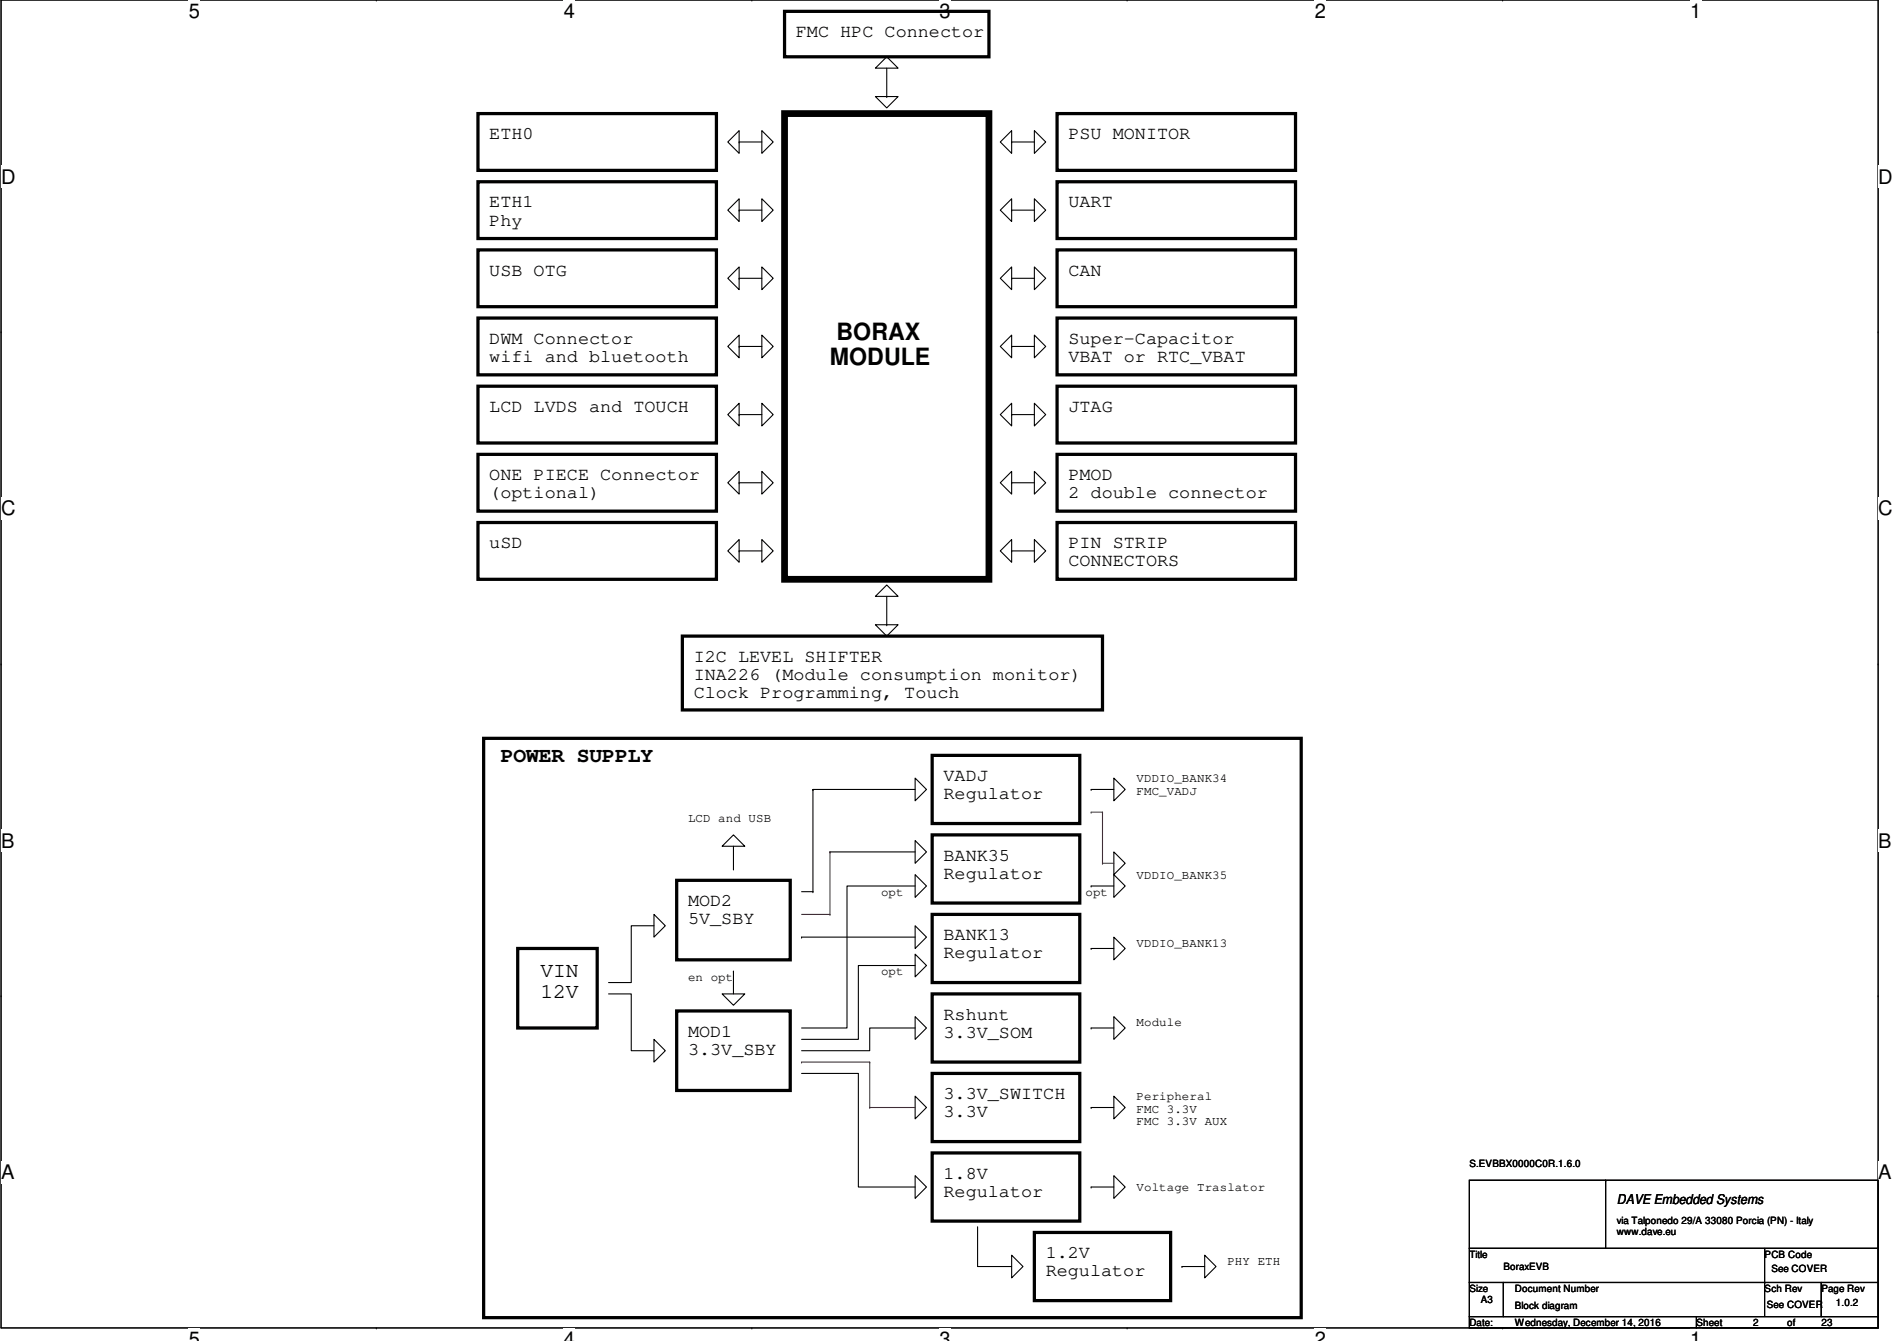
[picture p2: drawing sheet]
<svg xmlns="http://www.w3.org/2000/svg" width="297mm" height="210mm" viewBox="0 0 297 210" stroke-linecap="round" stroke-linejoin="round" font-family="sans-serif">
<path d="M.2 0h293.9v207.9h-293.9z" fill="none" stroke="#000" stroke-width=".17"/>
<g fill="#fff">
<path d="M29.5 0h1.8v3.5h-1.8z"/>
<path d="M29.5 207.9h1.8v2h-1.8z"/>
</g>
<path d="M58.9 0h.1M58.9 207.9h.1" fill="none" stroke="#000" stroke-width=".17"/>
<g fill="#fff">
<path d="M88.3 0h1.7v3.5h-1.7z"/>
<path d="M88.3 207.9h1.7v2h-1.7z"/>
</g>
<path d="M117.7 0h.1M117.7 207.9h.1" fill="none" stroke="#000" stroke-width=".17"/>
<g fill="#fff">
<path d="M147.1 0h1.7v3.5h-1.7z"/>
<path d="M147.1 207.9h1.7v2h-1.7z"/>
</g>
<path d="M176.5 0h.1M176.5 207.9h.1" fill="none" stroke="#000" stroke-width=".17"/>
<g fill="#fff">
<path d="M205.9 0h1.7v3.5h-1.7z"/>
<path d="M205.9 207.9h1.7v2h-1.7z"/>
</g>
<path d="M235.3 0h.1M235.3 207.9h.1" fill="none" stroke="#000" stroke-width=".17"/>
<g fill="#fff">
<path d="M264.7 0h1.7v3.5h-1.7z"/>
<path d="M264.7 207.9h1.7v2h-1.7z"/>
<path d="M.2 26h2.2v3.4h-2.2z"/>
<path d="M294.1 26h2.2v3.4h-2.2z"/>
<path d="M.2 77.9h2.2v3.5h-2.2z"/>
<path d="M294.1 77.9h2.2v3.5h-2.2z"/>
</g>
<path d="M.2 51.9h.1M294.1 51.9h.1" fill="none" stroke="#000" stroke-width=".17"/>
<g fill="#fff">
<path d="M.2 129.9h2v3.4h-2z"/>
<path d="M294.1 129.9h2.1v3.4h-2.1z"/>
</g>
<path d="M.2 103.9h.1M294.1 103.9h.1" fill="none" stroke="#000" stroke-width=".17"/>
<path d="M.2 103.9h.1M294.1 103.9h.1" fill="none" stroke="#000" stroke-width=".16"/>
<g fill="#fff">
<path d="M.2 181.8h2v3.5h-2z"/>
<path d="M294.1 181.8h2.1v3.5h-2.1z"/>
</g>
<g fill="none" stroke="#000" stroke-width=".17">
<path d="M137.1 10.7l1.7-1.8 1.8 1.8zM137.1 15.1h3.5l-1.8 1.8zM138.8 15.1h.1M138.8 10.7v4.4M114 22.2l1.7-1.8v3.6zM114 32.9l1.7-1.8v3.6zM115.7 22.2h.1M115.7 32.9h.1M115.7 22.2h3.6M115.7 32.9h3.6M119.3 20.4l1.8 1.8-1.8 1.8zM119.3 31.1l1.8 1.8-1.8 1.8z"/>
<path d="M156.6 22.2l1.8-1.8v3.6zM156.6 32.9l1.8-1.8v3.6zM158.4 22.2h.1M158.4 32.9h.1M158.4 22.2h3.6M158.4 32.9h3.6M162 20.4l1.7 1.8-1.7 1.8zM162 31.1l1.7 1.8-1.7 1.8zM114 43.6l1.7-1.8v3.5zM114 54.2l1.7-1.7v3.5zM115.7 43.6h.1M115.7 54.2h.1"/>
<path d="M115.7 43.6h3.6M115.7 54.2h3.6M119.3 41.8l1.8 1.8-1.8 1.7zM119.3 52.5l1.8 1.7-1.8 1.8zM156.6 43.6l1.8-1.8v3.5zM156.6 54.2l1.8-1.7v3.5zM158.4 43.6h.1M158.4 54.2h.1M158.4 43.6h3.6M158.4 54.2h3.6M162 41.8l1.7 1.8-1.7 1.7zM162 52.5l1.7 1.7-1.7 1.8z"/>
<path d="M114 64.9l1.7-1.8v3.6zM114 75.6l1.7-1.8v3.5zM115.7 64.9h.1M115.7 75.6h.1M115.7 64.9h3.6M115.7 75.6h3.6M119.3 63.1l1.8 1.8-1.8 1.8zM119.3 73.8l1.8 1.8-1.8 1.7zM156.6 64.9l1.8-1.8v3.6zM158.4 73.8v3.5l-1.8-1.7zM158.4 64.9h.1M158.4 75.6h.1"/>
<path d="M158.4 64.9h3.6M158.4 75.6h3.6M162 63.1l1.7 1.8-1.7 1.8zM162 73.8l1.7 1.8-1.7 1.7zM114 86.2l1.7-1.7v3.5zM115.7 86.2h.1M115.7 86.2h3.6M119.3 84.5l1.8 1.7-1.8 1.8zM137.1 93.3l1.7-1.7 1.8 1.7zM137.1 97.8h3.5l-1.8 1.8zM138.8 97.8h.1M138.8 93.3v4.5"/>
<path d="M156.6 86.2l1.8-1.7v3.5zM158.4 86.2h.1M158.4 86.2h3.6M162 84.5l1.7 1.7-1.7 1.8zM113.1 132.5l1.7-1.8 1.8 1.8zM114.8 136h.1M114.8 132.5v3.5M125.5 139.6h1.8M127.3 139.6h.1M127.3 123.6h.1M127.3 123.6h16M127.3 123.6v16"/>
<path d="M130 133.3h.1M130 133.3h13.3M143.3 136.9l1.8 1.8-1.8 1.8zM143.3 121.8l1.8 1.8-1.8 1.7zM143.3 131.6l1.8 1.7-1.8 1.8zM143.3 138.7h-10.7v22.2h-7.1M170.9 123.6h.1M170.9 138.7h.1M170.9 123.6h3.5M170.9 138.7h3.5M174.4 121.8l1.8 1.8-1.8 1.7zM174.4 136.9l1.8 1.8-1.8 1.8z"/>
<path d="M174.4 133.3l1.8 1.8-1.8 1.8zM.2 155.9h.1M95.3 155.6h3.5v8.9h3.6M102.4 143.1l1.8 1.8-1.8 1.8zM102.4 144.9h-3.6v8.9h-3.5M113.1 155.6h3.5l-1.8 1.8zM114.8 152h.1M114.8 152v3.6M125.5 146.7h.1M125.5 146.7h17.8M143.3 144.9l1.8 1.8-1.8 1.8zM143.3 149.4l1.8 1.7-1.8 1.8z"/>
<path d="M143.3 159.1l1.8 1.8-1.8 1.8zM143.3 151.1h-8.9v11.6h-8.9M170.9 148.5h.1M170.9 148.5h3.5M174.4 159.1l1.8 1.8-1.8 1.8zM174.4 146.7l1.8 1.8-1.8 1.7zM294.1 155.9h.1M102.4 162.7l1.8 1.8-1.8 1.7zM125.5 168h8.9v17.8h8.9M143.3 171.6l1.8 1.8-1.8 1.7zM143.3 160.9h-7.1v3.6h-10.7M170.9 160.9h.1"/>
<path d="M170.9 173.4h.1M170.9 160.9h3.5M170.9 173.4h3.5M174.4 171.6l1.8 1.8-1.8 1.7zM143.3 184l1.8 1.8-1.8 1.8zM153.1 192v6.2h5.3M158.4 196.5l1.8 1.7-1.8 1.8zM170.9 185.8h.1M170.9 185.8h3.5M174.4 184l1.8 1.8-1.8 1.8zM185.1 198.2h.1M185.1 198.2h3.5"/>
<path d="M188.6 196.5l1.8 1.7-1.8 1.8zM230.1 184.7h64v10.7h-64zM230.1 195.4h64v5.3h-64zM251.4 184.7h.1M251.4 184.7v10.7M276.3 195.4h.1M276.3 195.4v10.7M230.1 200.7h5.3v5.4h-5.3zM230.1 206.1h35.5v1.8h-35.5zM235.4 200.7h49.8v5.4h-49.8zM265.6 206.1h28.5v1.8h-28.5zM276.3 200.7h.1"/>
<path d="M285.2 200.7h8.9v5.4h-8.9z"/>
</g>
<path d="M122.8 17.8h32.1v72.9h-32.1z" fill="none" stroke="#000" stroke-width="1.1"/>
<g fill="none" stroke="#000" stroke-width=".51">
<path d="M74.8 17.8h37.4v8.9h-37.4zM122.8 1.8h32.1v7.1h-32.1zM165.5 17.8h37.4v8.9h-37.4zM74.8 39.1h37.4v8.9h-37.4zM74.8 28.4h37.4v8.9h-37.4zM165.5 39.1h37.4v8.9h-37.4zM165.5 28.4h37.4v8.9h-37.4zM74.8 49.8h37.4v8.9h-37.4zM165.5 49.8h37.4v8.9h-37.4zM74.8 60.5h37.4v8.8h-37.4zM74.8 71.1h37.4v8.9h-37.4zM165.5 71.1h37.4v8.9h-37.4z"/>
<path d="M165.5 60.5h37.4v8.8h-37.4zM74.8 81.8h37.4v8.9h-37.4zM106.8 99.6h65.8v11.5h-65.8zM165.5 81.8h37.4v8.9h-37.4zM75.7 115.6h128v90.6h-128zM146 118.2h23.1v10.7h-23.1zM106 137.8h17.7v12.4h-17.7zM146 130.7h23.1v10.7h-23.1zM81.1 148.5h12.4v12.4h-12.4zM106 158.2h17.7v12.5h-17.7zM146 155.6h23.1v10.6h-23.1zM146 143.1h23.1v10.7h-23.1z"/>
<path d="M146 168h23.1v10.7h-23.1zM146 180.5h23.1v10.6h-23.1zM162 192.9h21.3v10.7h-21.3z"/>
</g>
<g fill="none" stroke="#7f0040" stroke-width=".17">
<path d="M130 133.3h.1M130 133.3v9.8M170.9 127.1h.1M170.9 127.1h1.7M172.6 127.1h.1M172.6 135.1h.1M172.6 127.1v8M172.6 135.1h1.8M125.5 143.1h4.5M130 143.1h.1M125.5 166.2h.1M125.5 166.2h10.7"/>
<path d="M136.2 173.4h.1M136.2 166.2h.1M136.2 173.4h7.1M136.2 166.2v7.2"/>
</g>
<g font-size="3.7">
<text x="131" y="53.3">BORAX</text>
<text x="130" y="57.1">MODULE</text>
</g>
<g font-size="3.3">
<text x="78.4" y="119.2">POWER SUPPLY</text>
<text x="84.6" y="152.9">VIN</text>
<text x="84.6" y="156.3">12V</text>
</g>
<g font-size="3.1">
<text x="29.5" y="2.8">5</text>
<text x="88.3" y="2.8">4</text>
<text x="147.1" y="2.8">3</text>
<text x="205.9" y="2.8">2</text>
<text x="264.7" y="2.8">1</text>
<text x=".2" y="28.7">D</text>
<text x="294.1" y="28.7">D</text>
<text x=".2" y="80.7">C</text>
<text x="294.1" y="80.7">C</text>
<text x=".2" y="132.7">B</text>
<text x="294.1" y="132.7">B</text>
<text x=".2" y="184.6">A</text>
<text x="294.1" y="184.6">A</text>
<text x="29.5" y="210.7">5</text>
<text x="88.3" y="210.7">4</text>
<text x="147.1" y="210.7">3</text>
<text x="205.9" y="210.7">2</text>
<text x="264.7" y="210.7">1</text>
</g>
<g font-size="2.8">
<text x="124.6" y="5.8">FMC HPC Connector</text>
<text x="76.6" y="21.8">ETH0</text>
<text x="167.3" y="21.8">PSU MONITOR</text>
<text x="76.6" y="32.5">ETH1</text>
<text x="76.6" y="35.3">Phy</text>
<text x="167.3" y="32.5">UART</text>
<text x="76.6" y="43.1">USB OTG</text>
<text x="167.3" y="43.1">CAN</text>
<text x="76.6" y="53.8">DWM Connector</text>
<text x="167.3" y="53.8">Super-Capacitor</text>
<text x="76.6" y="56.6">wifi and bluetooth</text>
<text x="167.3" y="56.6">VBAT or RTC_VBAT</text>
<text x="76.6" y="64.5">LCD LVDS and TOUCH</text>
<text x="167.3" y="64.5">JTAG</text>
<text x="76.6" y="75.1">ONE PIECE Connector</text>
<text x="76.6" y="78">(optional)</text>
<text x="167.3" y="75.1">PMOD</text>
<text x="167.3" y="78">2 double connector</text>
<text x="76.6" y="85.8">uSD</text>
<text x="167.3" y="85.8">PIN STRIP</text>
<text x="167.3" y="88.6">CONNECTORS</text>
<text x="108.6" y="103.6">I2C LEVEL SHIFTER</text>
<text x="108.6" y="106.4">INA226 (Module consumption monitor)</text>
<text x="108.6" y="109.3">Clock Programming, Touch</text>
<text x="147.7" y="122.3">VADJ</text>
<text x="147.7" y="125.1">Regulator</text>
<text x="147.7" y="134.7">BANK35</text>
<text x="147.7" y="137.5">Regulator</text>
<text x="107.7" y="141.8">MOD2</text>
<text x="107.7" y="144.7">5V_SBY</text>
<text x="147.7" y="147.2">BANK13</text>
<text x="147.7" y="150">Regulator</text>
<text x="147.7" y="159.6">Rshunt</text>
<text x="107.7" y="162.3">MOD1</text>
<text x="107.7" y="165.1">3.3V_SBY</text>
<text x="147.7" y="162.4">3.3V_SOM</text>
<text x="147.7" y="172">3.3V_SWITCH</text>
<text x="147.7" y="174.9">3.3V</text>
<text x="147.7" y="184.5">1.8V</text>
<text x="147.7" y="187.3">Regulator</text>
<text x="163.7" y="196.9">1.2V</text>
<text x="163.7" y="199.8">Regulator</text>
</g>
<text font-size="2.1" x="253.2" y="188.5">DAVE Embedded Systems</text>
<g font-size="1.9">
<text x="178" y="122.4">VDDIO_BANK34</text>
<text x="178" y="124.4">FMC_VADJ</text>
<text x="107.7" y="128.7">LCD and USB</text>
<text x="178" y="137.5">VDDIO_BANK35</text>
<text x="138" y="140.2">opt</text>
<text x="170" y="140.2">opt</text>
<text x="178" y="148.2">VDDIO_BANK13</text>
<text x="107.7" y="153.5">en opt</text>
<text x="138" y="152.7">opt</text>
<text x="178" y="160.7">Module</text>
<text x="178" y="172.2">Peripheral</text>
<text x="178" y="174.2">FMC 3.3V</text>
<text x="178" y="176.1">FMC 3.3V AUX</text>
<text x="178" y="186.4">Voltage Traslator</text>
<text x="192.2" y="198">PHY ETH</text>
</g>
<g font-size="1.6">
<text x="230.1" y="182.6">S.EVBBX0000C0R.1.6.0</text>
<text x="253.2" y="191.5">via Talponedo 29/A 33080 Porcia (PN) - Italy</text>
<text x="230.1" y="196.8">Title</text>
<text x="253.2" y="193.3">www.dave.eu</text>
<text x="276.3" y="196.8">PCB Code</text>
<text x="230.1" y="202.2">Size</text>
<text x="231.9" y="204">A3</text>
<text x="235.4" y="198.8">BoraxEVB</text>
<text x="237.2" y="202.2">Document Number</text>
<text x="276.3" y="202.2">Sch Rev</text>
<text x="277.4" y="199.1">See COVER</text>
<text x="285.2" y="202.2">Page Rev</text>
<text x="230.1" y="207.5">Date:</text>
<text x="237.2" y="207.5">Wednesday, December 14, 2016</text>
<text x="237.2" y="204.9">Block diagram</text>
<text x="265.6" y="207.5">Sheet</text>
<text x="274.5" y="207.5">2</text>
<text x="276.6" y="204.7">See COVER</text>
<text x="279.9" y="207.5">of</text>
<text x="285.2" y="207.5">23</text>
<text x="287.5" y="204.5">1.0.2</text>
</g>
</svg>
